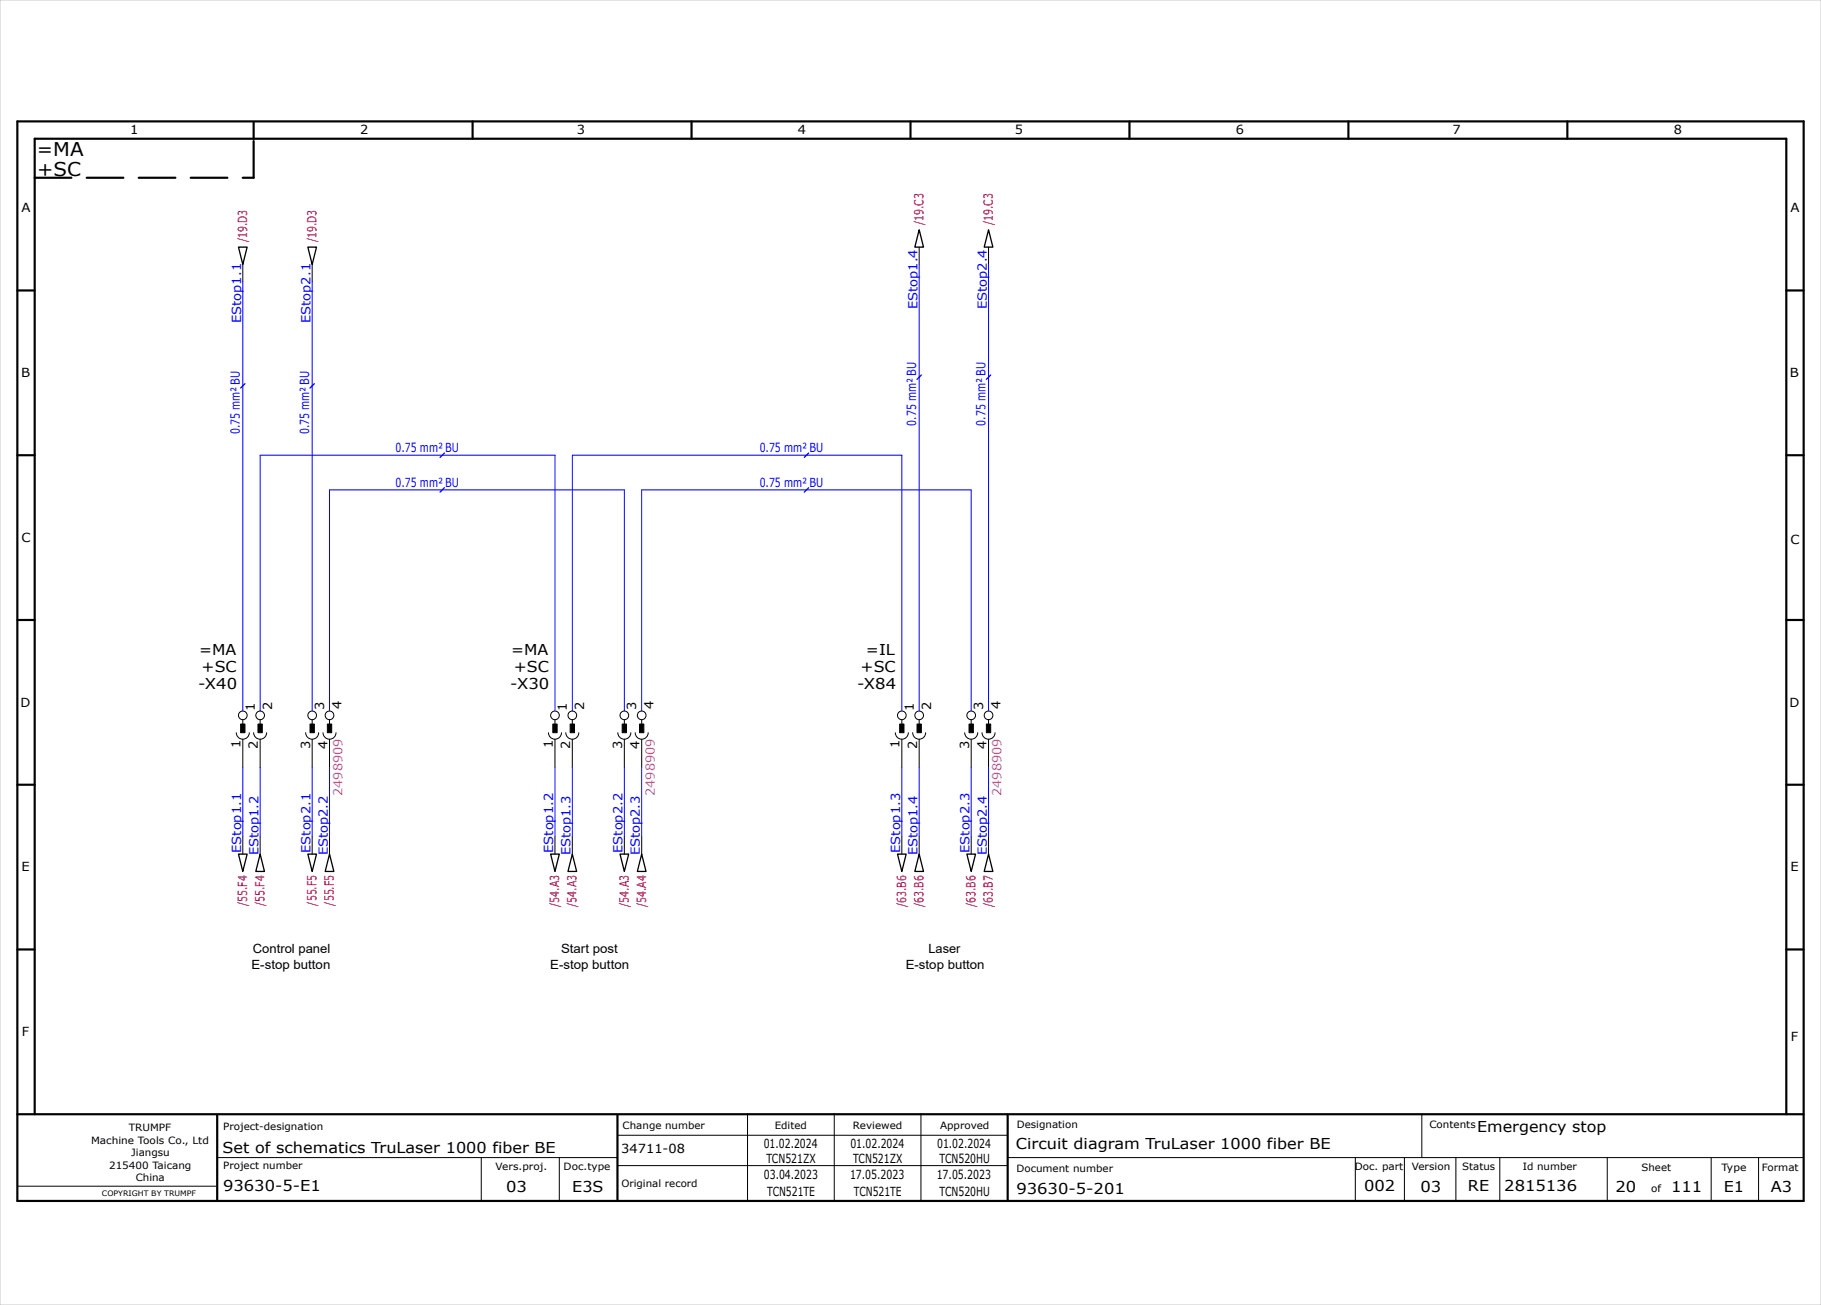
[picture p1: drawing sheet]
<svg xmlns="http://www.w3.org/2000/svg" width="420mm" height="301mm" viewBox="0 0 420 301" stroke-linecap="round" stroke-linejoin="round" font-family="sans-serif">
<g fill="none" stroke="#000" stroke-width=".5">
<path d="M4 28h412v249h-412zM58.5 28.2v3.8M109 28v4M159.5 28v4M210 28v4M260.5 28v4M311 28v4M361.5 28v4M4 67h4M412 67h4M4 105h4M412 105h4"/>
<path d="M4 143h4M412 143h4M4 181h4M412 181h4M4 219h4M412 219h4M4 257h412M8 257v-225h404v225M50.1 257.1v19.8M142.4 257.2v19.8M232.4 257.1v19.7"/>
</g>
<g fill="none" stroke="#000" stroke-width=".23">
<path d="M212 57v4M228 57v4M56 61v4M72 61v4M54.5 169a1.5 1.5 0 0 0 1.5 1.5 1.5 1.5 0 0 0 1.5-1.5M56 166v2M56 170.5v6.5M58.5 169a1.5 1.5 0 0 0 1.5 1.5 1.5 1.5 0 0 0 1.5-1.5M60 166v2M60 170.5v6.5M70.5 169a1.5 1.5 0 0 0 1.5 1.5 1.5 1.5 0 0 0 1.5-1.5M72 166v2"/>
<path d="M72 170.5v6.5M74.5 169a1.5 1.5 0 0 0 1.5 1.5 1.5 1.5 0 0 0 1.5-1.5M76 166v2M76 170.5v6.5M126.5 169a1.5 1.5 0 0 0 1.5 1.5 1.5 1.5 0 0 0 1.5-1.5M128 166v2M128 170.5v6.5M130.5 169a1.5 1.5 0 0 0 1.5 1.5 1.5 1.5 0 0 0 1.5-1.5M132 166v2M132 170.5v6.5M142.5 169a1.5 1.5 0 0 0 1.5 1.5 1.5 1.5 0 0 0 1.5-1.5M144 166v2"/>
<path d="M144 170.5v6.5M146.5 169a1.5 1.5 0 0 0 1.5 1.5 1.5 1.5 0 0 0 1.5-1.5M148 166v2M148 170.5v6.5M206.5 169a1.5 1.5 0 0 0 1.5 1.5 1.5 1.5 0 0 0 1.5-1.5M208 166v2M208 170.5v6.5M210.5 169a1.5 1.5 0 0 0 1.5 1.5 1.5 1.5 0 0 0 1.5-1.5M212 166v2M212 170.5v6.5M222.5 169a1.5 1.5 0 0 0 1.5 1.5 1.5 1.5 0 0 0 1.5-1.5M224 166v2"/>
<path d="M224 170.5v6.5M226.5 169a1.5 1.5 0 0 0 1.5 1.5 1.5 1.5 0 0 0 1.5-1.5M228 166v2M228 170.5v6.5M56 193v4M60 193v4M72 193v4M76 193v4M128 193v4M132 193v4M144 193v4M148 193v4"/>
<path d="M208 193v4M212 193v4M224 193v4M228 193v4M172.4 256.9v20M192.4 256.9v20M212.4 256.9v20M327.9 256.9v10M4.1 273.6h45.7M50.1 267h92.2M111 267v10M129 267v10"/>
<path d="M142.4 261.9h90M142.4 268.9h90M232.5 267h183.5M312.6 267v10M323.9 267.1v10M335.8 267.1v10M345.9 267v10.1M370.7 267v9.8M394.7 267.1v10M405.6 267v10"/>
<circle cx="56" cy="165" r="1"/>
<circle cx="60" cy="165" r="1"/>
<circle cx="72" cy="165" r="1"/>
<circle cx="76" cy="165" r="1"/>
<circle cx="128" cy="165" r="1"/>
<circle cx="132" cy="165" r="1"/>
<circle cx="144" cy="165" r="1"/>
<circle cx="148" cy="165" r="1"/>
<circle cx="208" cy="165" r="1"/>
<circle cx="212" cy="165" r="1"/>
<circle cx="224" cy="165" r="1"/>
<circle cx="228" cy="165" r="1"/>
</g>
<path d="M8 41h50.5M58.5 41v-8.8" fill="none" stroke="#000" stroke-width=".5" stroke-dasharray="8.5 3.5"/>
<path d="M0 0h420v301h-420z" fill="none" stroke="#c9c9c9" stroke-width=".23"/>
<g fill="none" stroke="#000" stroke-width=".3">
<path d="M55 57h2l-1 4zM71 57h2l-1 4zM212 53l1 4h-2zM228 53l1 4h-2zM55 197h2l-1 4zM60 197l1 4h-2zM71 197h2l-1 4zM76 197l1 4h-2zM127 197h2l-1 4zM132 197l1 4h-2zM143 197h2l-1 4zM148 197l1 4h-2z"/>
<path d="M207 197h2l-1 4zM212 197l1 4h-2zM223 197h2l-1 4zM228 197l1 4h-2z"/>
</g>
<g fill="none" stroke="#00f" stroke-width=".23">
<path d="M56 65v99M72 65v99M212 61v103M228 61v103M56 177v16M60 164v-59h68v59M60 177v16M72 177v16M76 164v-51h68v51M76 177v16M128 177v16M132 164v-59h76v59"/>
<path d="M132 177v16M144 177v16M148 164v-51h76v51M148 177v16M208 177v16M212 177v16M224 177v16M228 177v16"/>
</g>
<g fill="#000" stroke="#000" stroke-width=".23">
<path d="M55.5 167h1v2h-1z" fill-rule="evenodd"/>
<path d="M59.5 167h1v2h-1z" fill-rule="evenodd"/>
<path d="M71.5 167h1v2h-1z" fill-rule="evenodd"/>
<path d="M75.5 167h1v2h-1z" fill-rule="evenodd"/>
<path d="M127.5 167h1v2h-1z" fill-rule="evenodd"/>
<path d="M131.5 167h1v2h-1z" fill-rule="evenodd"/>
<path d="M143.5 167h1v2h-1z" fill-rule="evenodd"/>
<path d="M147.5 167h1v2h-1z" fill-rule="evenodd"/>
<path d="M207.5 167h1v2h-1z" fill-rule="evenodd"/>
<path d="M211.5 167h1v2h-1z" fill-rule="evenodd"/>
<path d="M223.5 167h1v2h-1z" fill-rule="evenodd"/>
<path d="M227.5 167h1v2h-1z" fill-rule="evenodd"/>
</g>
<path d="M56.5 88.5l-1 1M72.5 88.5l-1 1M212.5 86.5l-1 1M228.5 86.5l-1 1M102.5 112.5l-1 1M102.5 104.5l-1 1M186.5 104.5l-1 1M186.5 112.5l-1 1" fill="none" stroke="#00f" stroke-width=".3"/>
<g font-size="4.4">
<text x="8.5" y="36">=MA</text>
<text x="8.6" y="40.5">+SC</text>
</g>
<g font-size="3.5">
<text x="45.9" y="151">=MA</text>
<text x="46.5" y="155">+SC</text>
<text x="117.9" y="151">=MA</text>
<text x="118.5" y="155">+SC</text>
<text x="198.5" y="155">+SC</text>
<text x="199.7" y="151">=IL</text>
<text x="45.7" y="159">-X40</text>
<text x="117.7" y="159">-X30</text>
<text x="197.7" y="159">-X84</text>
<text x="340.7" y="261">Emergency stop</text>
<text x="51.3" y="266">Set of schematics TruLaser 1000 fiber BE</text>
<text x="234.3" y="265">Circuit diagram TruLaser 1000 fiber BE</text>
<text x="51.5" y="274.7">93630-5-E1</text>
<text x="116.8" y="274.9">03</text>
<text x="132" y="274.9">E3S</text>
<text x="234.4" y="275.3">93630-5-201</text>
<text x="314.6" y="274.8">002</text>
<text x="327.6" y="274.9">03</text>
<text x="338.6" y="274.8">RE</text>
<text x="346.9" y="274.7">2815136</text>
<text x="372.6" y="275">20</text>
<text x="385.4" y="275">111</text>
<text x="397.6" y="275">E1</text>
<text x="408.4" y="275">A3</text>
</g>
<g font-size="2.9">
<text x="30" y="31">1</text>
<text x="83" y="31">2</text>
<text x="133.1" y="31">3</text>
<text x="184.1" y="31">4</text>
<text x="234.1" y="31">5</text>
<text x="285" y="31">6</text>
<text x="335" y="31">7</text>
<text x="386" y="31">8</text>
<text x="5" y="49">A</text>
<text x="413" y="49">A</text>
<text x="4.8" y="87">B</text>
<text x="412.8" y="87">B</text>
<text x="5" y="125">C</text>
<text x="413" y="125.5">C</text>
<text x="4.8" y="163">D</text>
<text x="58.7" y="163.9" transform="rotate(-90 58.7 163.9)">1</text>
<text x="62.7" y="163.7" transform="rotate(-90 62.7 163.7)">2</text>
<text x="74.8" y="163.7" transform="rotate(-90 74.8 163.7)">3</text>
<text x="78.7" y="163.6" transform="rotate(-90 78.7 163.6)">4</text>
<text x="130.8" y="163.9" transform="rotate(-90 130.8 163.9)">1</text>
<text x="134.8" y="163.7" transform="rotate(-90 134.8 163.7)">2</text>
<text x="146.7" y="163.7" transform="rotate(-90 146.7 163.7)">3</text>
<text x="150.8" y="163.6" transform="rotate(-90 150.8 163.6)">4</text>
<text x="210.8" y="163.9" transform="rotate(-90 210.8 163.9)">1</text>
<text x="214.7" y="163.7" transform="rotate(-90 214.7 163.7)">2</text>
<text x="226.8" y="163.7" transform="rotate(-90 226.8 163.7)">3</text>
<text x="230.7" y="163.6" transform="rotate(-90 230.7 163.6)">4</text>
<text x="412.7" y="163">D</text>
<text x="55.5" y="172.6" transform="rotate(-90 55.5 172.6)">1</text>
<text x="59.5" y="172.7" transform="rotate(-90 59.5 172.7)">2</text>
<text x="71.5" y="172.7" transform="rotate(-90 71.5 172.7)">3</text>
<text x="75.5" y="172.8" transform="rotate(-90 75.5 172.8)">4</text>
<text x="127.5" y="172.6" transform="rotate(-90 127.5 172.6)">1</text>
<text x="131.5" y="172.7" transform="rotate(-90 131.5 172.7)">2</text>
<text x="143.5" y="172.7" transform="rotate(-90 143.5 172.7)">3</text>
<text x="147.5" y="172.8" transform="rotate(-90 147.5 172.8)">4</text>
<text x="207.5" y="172.6" transform="rotate(-90 207.5 172.6)">1</text>
<text x="211.5" y="172.7" transform="rotate(-90 211.5 172.7)">2</text>
<text x="223.5" y="172.7" transform="rotate(-90 223.5 172.7)">3</text>
<text x="227.5" y="172.8" transform="rotate(-90 227.5 172.8)">4</text>
<text x="5" y="201">E</text>
<text x="413" y="201">E</text>
<text x="58.3" y="219.7">Control panel</text>
<text x="129.4" y="219.7">Start post</text>
<text x="214.1" y="219.7">Laser</text>
<text x="58" y="223.5">E-stop button</text>
<text x="126.9" y="223.5">E-stop button</text>
<text x="208.9" y="223.5">E-stop button</text>
<text x="5.1" y="239">F</text>
<text x="413" y="240">F</text>
<text x="143.3" y="266">34711-08</text>
<text x="176.1" y="264.9">01.02.2024</text>
<text x="176.8" y="268.4">TCN521ZX</text>
<text x="196.1" y="264.9">01.02.2024</text>
<text x="196.8" y="268.4">TCN521ZX</text>
<text x="216.1" y="264.9">01.02.2024</text>
<text x="216.7" y="268.4">TCN520HU</text>
<text x="176.2" y="271.9">03.04.2023</text>
<text x="176.9" y="275.9">TCN521TE</text>
<text x="196" y="271.9">17.05.2023</text>
<text x="196.9" y="275.9">TCN521TE</text>
<text x="216" y="271.9">17.05.2023</text>
<text x="216.7" y="275.9">TCN520HU</text>
</g>
<g font-size="2.9" fill="#b60000">
<text x="213" y="51.9" transform="rotate(-90 213 51.9)">/19.C3</text>
<text x="229" y="51.9" transform="rotate(-90 229 51.9)">/19.C3</text>
<text x="57" y="55.9" transform="rotate(-90 57 55.9)">/19.D3</text>
<text x="73" y="55.9" transform="rotate(-90 73 55.9)">/19.D3</text>
<text x="57" y="208.9" transform="rotate(-90 57 208.9)">/55.F4</text>
<text x="61" y="208.9" transform="rotate(-90 61 208.9)">/55.F4</text>
<text x="73" y="208.9" transform="rotate(-90 73 208.9)">/55.F5</text>
<text x="77" y="208.9" transform="rotate(-90 77 208.9)">/55.F5</text>
<text x="129" y="209.1" transform="rotate(-90 129 209.1)">/54.A3</text>
<text x="133" y="209.1" transform="rotate(-90 133 209.1)">/54.A3</text>
<text x="145" y="209.1" transform="rotate(-90 145 209.1)">/54.A3</text>
<text x="149" y="209.2" transform="rotate(-90 149 209.2)">/54.A4</text>
<text x="209" y="209.2" transform="rotate(-90 209 209.2)">/63.B6</text>
<text x="213" y="209.2" transform="rotate(-90 213 209.2)">/63.B6</text>
<text x="225" y="209.2" transform="rotate(-90 225 209.2)">/63.B6</text>
<text x="229" y="209.2" transform="rotate(-90 229 209.2)">/63.B7</text>
</g>
<g font-size="2.9" fill="#00f">
<text x="211.6" y="71.3" transform="rotate(-90 211.6 71.3)">EStop1.4</text>
<text x="227.6" y="71.3" transform="rotate(-90 227.6 71.3)">EStop2.4</text>
<text x="55.6" y="74.5" transform="rotate(-90 55.6 74.5)">EStop1.1</text>
<text x="71.6" y="74.5" transform="rotate(-90 71.6 74.5)">EStop2.1</text>
<text x="55.3" y="100.2" transform="rotate(-90 55.3 100.2)">0.75 mm² BU</text>
<text x="71.3" y="100.2" transform="rotate(-90 71.3 100.2)">0.75 mm² BU</text>
<text x="211.3" y="98.2" transform="rotate(-90 211.3 98.2)">0.75 mm² BU</text>
<text x="227.3" y="98.2" transform="rotate(-90 227.3 98.2)">0.75 mm² BU</text>
<text x="91.2" y="104.3">0.75 mm² BU</text>
<text x="175.2" y="104.3">0.75 mm² BU</text>
<text x="91.2" y="112.3">0.75 mm² BU</text>
<text x="175.2" y="112.3">0.75 mm² BU</text>
<text x="55.6" y="196.7" transform="rotate(-90 55.6 196.7)">EStop1.1</text>
<text x="59.6" y="197.3" transform="rotate(-90 59.6 197.3)">EStop1.2</text>
<text x="71.6" y="196.7" transform="rotate(-90 71.6 196.7)">EStop2.1</text>
<text x="75.6" y="197.3" transform="rotate(-90 75.6 197.3)">EStop2.2</text>
<text x="127.6" y="196.7" transform="rotate(-90 127.6 196.7)">EStop1.2</text>
<text x="131.6" y="197.3" transform="rotate(-90 131.6 197.3)">EStop1.3</text>
<text x="143.6" y="196.7" transform="rotate(-90 143.6 196.7)">EStop2.2</text>
<text x="147.6" y="197.3" transform="rotate(-90 147.6 197.3)">EStop2.3</text>
<text x="207.6" y="196.7" transform="rotate(-90 207.6 196.7)">EStop1.3</text>
<text x="211.6" y="197.3" transform="rotate(-90 211.6 197.3)">EStop1.4</text>
<text x="223.6" y="196.7" transform="rotate(-90 223.6 196.7)">EStop2.3</text>
<text x="227.6" y="197.3" transform="rotate(-90 227.6 197.3)">EStop2.4</text>
</g>
<g font-size="2.9" fill="#f0f">
<text x="79" y="183.6" transform="rotate(-90 79 183.6)">2498909</text>
<text x="151" y="183.6" transform="rotate(-90 151 183.6)">2498909</text>
<text x="231" y="183.6" transform="rotate(-90 231 183.6)">2498909</text>
</g>
<g font-size="2.3">
<text x="21" y="263.8">Machine Tools Co., Ltd</text>
<text x="29.7" y="260.8">TRUMPF</text>
<text x="51.5" y="260.7">Project-designation</text>
<text x="143.6" y="260.4">Change number</text>
<text x="178.7" y="260.4">Edited</text>
<text x="196.7" y="260.4">Reviewed</text>
<text x="216.8" y="260.4">Approved</text>
<text x="234.5" y="260.2">Designation</text>
<text x="329.7" y="260.1">Contents</text>
<text x="25.2" y="269.6">215400 Taicang</text>
<text x="30.3" y="266.7">Jiangsu</text>
<text x="51.5" y="269.7">Project number</text>
<text x="114.3" y="269.9">Vers.proj.</text>
<text x="130" y="269.9">Doc.type</text>
<text x="312.5" y="269.8">Doc. part</text>
<text x="325.6" y="269.9">Version</text>
<text x="337.3" y="269.8">Status</text>
<text x="351.2" y="269.8">Id number</text>
<text x="406.4" y="270">Format</text>
<text x="31.3" y="272.5">China</text>
<text x="143.3" y="273.9">Original record</text>
<text x="234.4" y="270.3">Document number</text>
<text x="378.6" y="270">Sheet</text>
<text x="380.8" y="275">of</text>
<text x="397" y="270">Type</text>
</g>
<text font-size="1.7" x="23.5" y="275.8">COPYRIGHT BY TRUMPF</text>
</svg>
